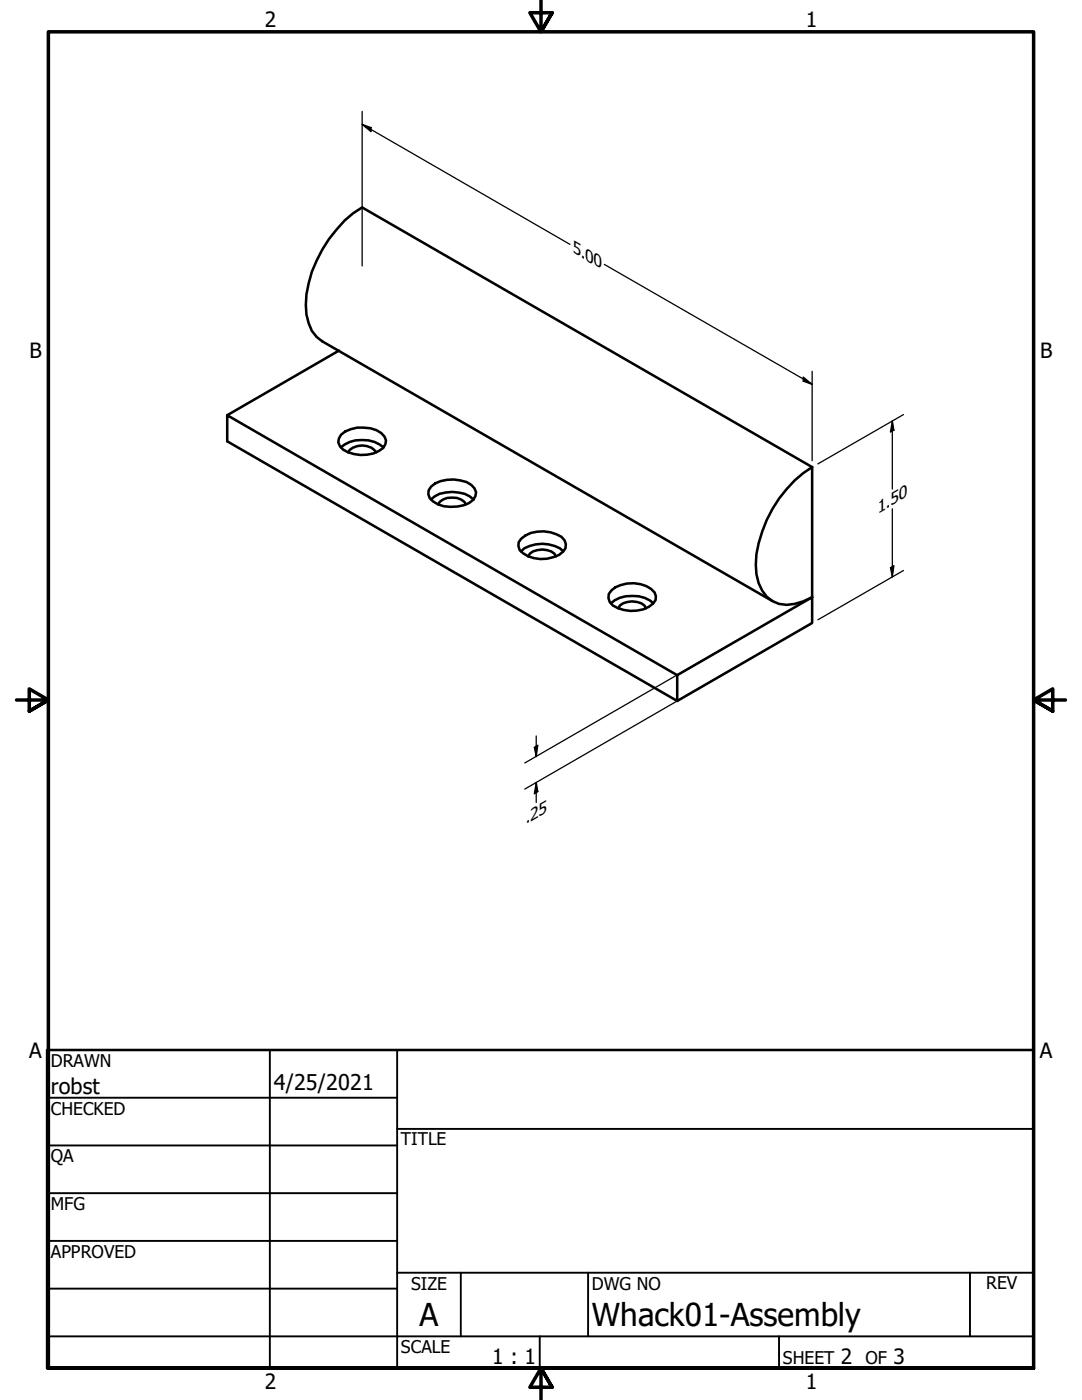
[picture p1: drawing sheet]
<svg xmlns="http://www.w3.org/2000/svg" width="216mm" height="279mm" viewBox="0 0 216 279" stroke-linecap="round" stroke-linejoin="round" font-family="sans-serif">
<!-- layer: Visible (ANSI) -->
<g fill="none" stroke="#000" stroke-width=".51">
<path d="M67.6 70l-22.3 12.9M68 89.3a6.9 6.9 0 0 1 8.5 0M68.1 86.7a6.8 6.8 0 0 1 8-.3 1.95 1.95 0 0 1 .9 1.9 1.95 1.95 0 0 1-1.4 1.7 7.2 7.2 0 0 1-7.1-.3 1.87 1.87 0 0 1-.4-3zM69.5 90.3a3.2 3.2 0 0 1 3.7-1.3l.9 .3 1 1M86 99.7a5.3 5.3 0 0 1 4.2-1.5 5.6 5.6 0 0 1 4.3 1.5M86 97.1a7 7 0 0 1 8-.3 2 2 0 0 1 1 1.9 2 2 0 0 1-1.4 1.7 7.4 7.4 0 0 1-7.2-.3 1.87 1.87 0 0 1-.4-3zM162.1 93.2a24.9 24.9 0 0 0-11.3 19.5 8.3 8.3 0 0 0 3.3 7.3 6.8 6.8 0 0 0 6.2 0l1.8-.8M162.1 93.2l-89.8-51.8a24.6 24.6 0 0 0-9.1 10.6 20.7 20.7 0 0 0-2 10.8 6.9 6.9 0 0 0 3.1 5.3l89.8 51.9M162.1 93.2v26M87.4 100.6a3.5 3.5 0 0 1 5.2-.5l.4 .5M103.9 110a6.2 6.2 0 0 1 5.6-1.4l2.2 .8 .7 .6M104 107.5a6.9 6.9 0 0 1 8-.4 2.05 2.05 0 0 1 .9 2 2.05 2.05 0 0 1-1.3 1.6 6.8 6.8 0 0 1-7.9-.9l-.3-.8 .1-.8z"/>
<path d="M105.4 111.1a2.71 2.71 0 0 1 2.8-1.4 2.69 2.69 0 0 1 2.7 1.4M122 117.9a6.5 6.5 0 0 1 8.6 .3l.3 .8-.1 .8a5.7 5.7 0 0 1-6.3 1.9l-1.2-.4a2.3 2.3 0 0 1-1.8-2.7zM121.9 120.4a6.8 6.8 0 0 1 8.5 0M123.4 121.4a2.69 2.69 0 0 1 2.7-1.4 2.71 2.71 0 0 1 2.8 1.4M135.1 134.7l27-15.5v5.1l-27 15.6zM135.1 134.7l-89.8-51.8v5.2l89.8 51.8"/>
</g>
<!-- layer: Border (ANSI) -->
<path d="M107.9 0v6.4l-2.2-3.9h4.5l-2.3 3.9 2.3-3.9M3.3 139.7h6.4l-3.9-2.2v4.4l3.9-2.2-3.9 2.2M212.6 139.7h-6.4l3.9-2.2v4.4l-3.9-2.2 3.9 2.2M9.7 273v-266.6h196.5v266.6h-196.5h196.5M110.2 276.9l-2.3-3.9 2.3 3.9h-4.5l2.2-3.9v6.4" fill="none" stroke="#000" stroke-width=".7"/>
<!-- layer: Title (ANSI) -->
<g fill="none" stroke="#000" stroke-width=".38">
<path d="M9.4 219.1h69.8M53.8 209.5v63.5M79.2 209.5v63.5M9.4 228.6h69.8M9.4 238.1h69.8M79.2 225.3h127M9.4 247.6h69.8M9.4 257.2h69.8M79.2 254h127M91.9 254v12.7M117.3 254v12.7M193.5 254v12.7"/>
<path d="M9.4 266.7h196.8M107.7 266.7v6.3M155.4 266.7v6.3"/>
</g>
<path d="M9.4 209.5h196.8v63.5h-196.8z" fill="none" stroke="#000" stroke-width=".51"/>
<!-- layer: Dimension (ANSI) -->
<g fill="none" stroke="#000" stroke-width=".25">
<path d="M72.3 24.8l1.7 .7v.8zM72.3 24.8l41.4 24M72.3 22.2v30.9M120.6 52.8l41.5 23.9M160.3 75.2l1.8 1.5-1.8-.6zM162.1 74.1v17.8M178.1 84l.3 1.9-.7 .3zM178.1 84v13.6M180.3 82.7l-17.1 9.9M177.7 113.3l.7-.4-.3 2.2zM178.1 101.5v13.6M180.3 113.9l-17.1 9.8"/>
<path d="M147.4 132.8l-42.7 24.7M147.4 127.6l-42.7 24.7M106.6 149.2l.7-.5-.3 2.3zM107 156.1l.3 1.9-.7 .4zM107 146.9v4.1M107 156.1v4"/>
</g>
<g fill="#000">
<path d="M72.3 24.8l1.7 .7v.8z" fill-rule="evenodd"/>
<path d="M160.3 75.2l1.8 1.5-1.8-.6z" fill-rule="evenodd"/>
<path d="M178.1 84l.3 1.9-.7 .3z" fill-rule="evenodd"/>
<path d="M177.7 113.3l.7-.4-.3 2.2z" fill-rule="evenodd"/>
<path d="M106.6 149.2l.7-.5-.3 2.3z" fill-rule="evenodd"/>
<path d="M107 156.1l.3 1.9-.7 .4z" fill-rule="evenodd"/>
</g>
<g font-size="6.3">
<text x="83.7" y="264.5">A</text>
<text x="118.1" y="264.7">Whack01-Assembly</text>
</g>
<g font-size="4.3">
<text x="10.2" y="218.2">robst</text>
<text x="54.6" y="217.6">4/25/2021</text>
</g>
<g font-size="4.2">
<text x="52.8" y="5.3">2</text>
<text x="160.8" y="5.3">1</text>
<text x="5.9" y="71.4">B</text>
<text x="207.6" y="71.4">B</text>
<text x="5.8" y="211.1">A</text>
<text x="207.5" y="211.1">A</text>
<text x="98.2" y="272.3">1 : 1</text>
<text x="167.8" y="272.2">2</text>
<text x="178.3" y="272.2">3</text>
<text x="52.8" y="277.1">2</text>
<text x="160.8" y="277.1">1</text>
</g>
<g font-size="3.5">
<text x="10.2" y="212.9">DRAWN</text>
<text x="10.2" y="222.4">CHECKED</text>
<text x="10.2" y="232">QA</text>
<text x="80" y="228.6">TITLE</text>
<text x="10.2" y="241.5">MFG</text>
<text x="10.2" y="251">APPROVED</text>
<text x="82" y="257.4">SIZE</text>
<text x="118.1" y="257.4">DWG NO</text>
<text x="196.8" y="257.3">REV</text>
<text x="80" y="270.1">SCALE</text>
<text x="156.2" y="272.2">SHEET</text>
<text x="172.7" y="272.2">OF</text>
</g>
<g font-size="3.4">
<text x="114.3" y="50.4" transform="rotate(30 114.3 50.4)">5.00</text>
<text x="175.1" y="102.5" transform="rotate(-30 175.1 102.5)">1.50</text>
<text x="104.9" y="164.5" transform="rotate(-30 104.9 164.5)">.25</text>
</g>
</svg>
